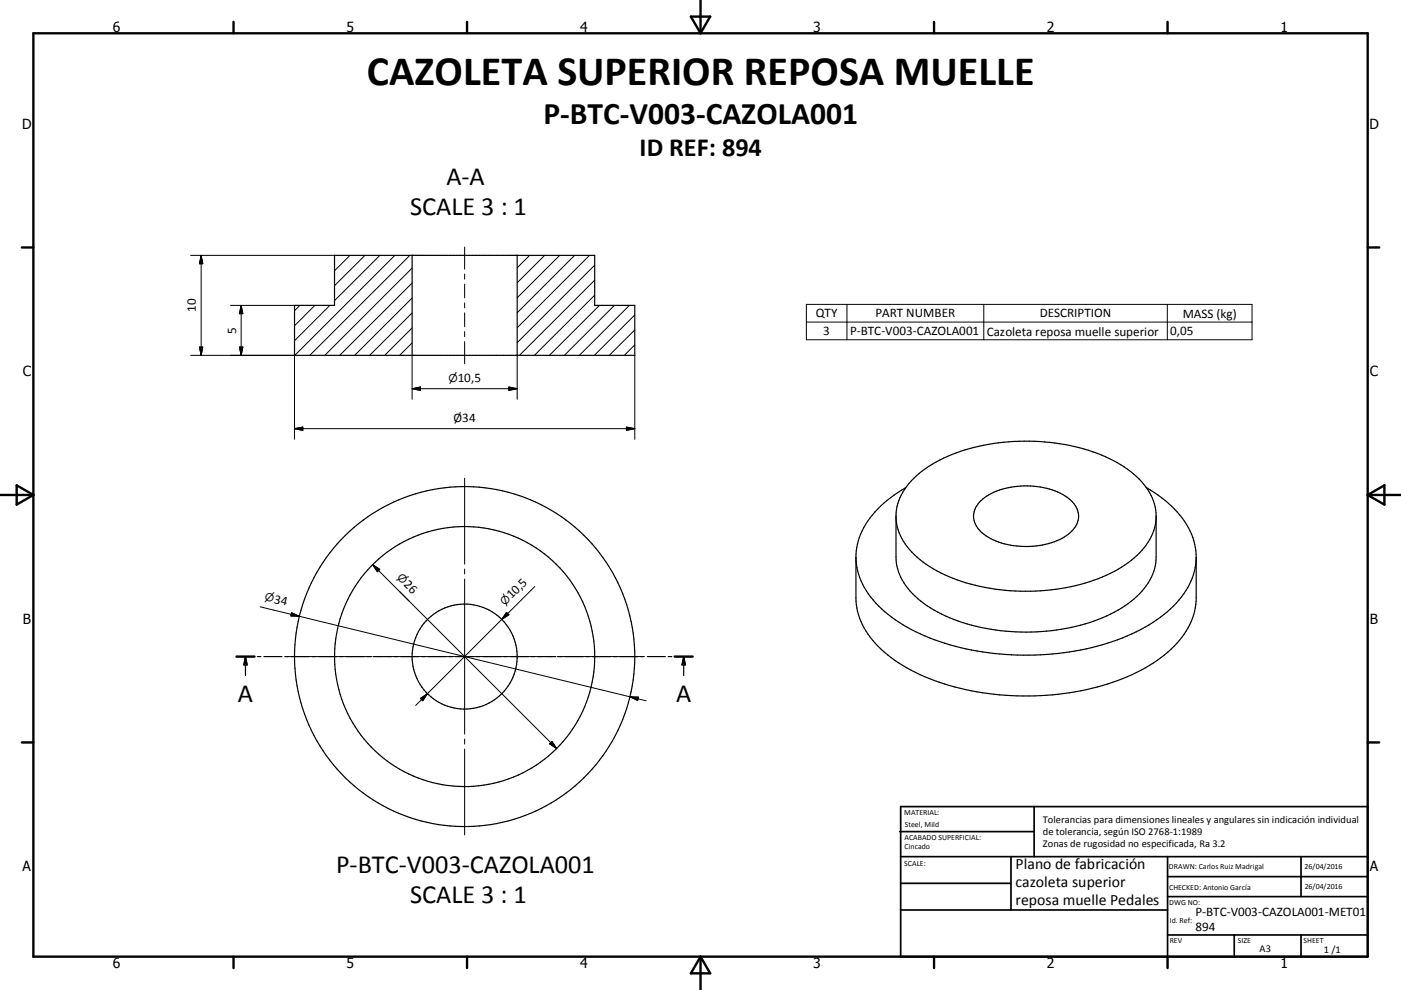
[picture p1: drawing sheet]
<svg xmlns="http://www.w3.org/2000/svg" width="420mm" height="297mm" viewBox="0 0 420 297" stroke-linecap="round" stroke-linejoin="round" font-family="sans-serif">
<g fill="none" stroke="#000" stroke-width=".36">
<path d="M100.3 76.6h78v15h12v15h-102v-15h12zM123.6 76.6v30M155.1 76.6v30M268.6 155.4a17.9 17.9 0 0 0 8.1 13.2 51.9 51.9 0 0 0 29.2 8.8 54.8 54.8 0 0 0 31.4-7.9 19 19 0 0 0 9.3-13.8M271.6 146.3a30.2 30.2 0 0 0-14 14.9 19 19 0 0 0 5 19.7 49.3 49.3 0 0 0 23.8 13 82.8 82.8 0 0 0 52.9-3.7 34.6 34.6 0 0 0 17.3-14.9 18.6 18.6 0 0 0-3.6-21.7 37.8 37.8 0 0 0-9.3-7.3M273.9 143.5a43.7 43.7 0 0 1 24-10.4 61.3 61.3 0 0 1 35.9 5.1 23 23 0 0 1 12.3 13l.5 2.7v13.2a17.2 17.2 0 0 1-7.4 13.2 50.3 50.3 0 0 1-28.5 9.3 56 56 0 0 1-32.7-7.9 19 19 0 0 1-9.3-13.7l-.1-13.5a16 16 0 0 1 5.3-11zM294.1 150.2a21.9 21.9 0 0 1 17.8-4.1 14.7 14.7 0 0 1 10.8 6.1 6.4 6.4 0 0 1-3 8.5 23.7 23.7 0 0 1-24.7-.4 6.2 6.2 0 0 1-.9-10.1zM256.6 167.1v12.3a22.3 22.3 0 0 0 9.6 17.1 62.8 62.8 0 0 0 31.8 11.8 78.2 78.2 0 0 0 45.4-7.9 30.4 30.4 0 0 0 14.1-15l.7-2 .4-3v-13.3M70.9 197h5.4M73.6 197v5.7M73.6 197l.5 2.5h-1zM77.2 197h1"/>
<path d="M79.1 197h5.4M85.4 197h1M87.3 197h5.4M93.6 197h1M95.5 197h5.4M101.8 197h1.1M103.7 197h5.5M110 197h1.1M111.9 197h5.5M118.2 197h1.1M120.2 197h5.4M126.4 197h1.1"/>
<path d="M128.4 197h5.4M134.7 197h1M136.6 197h5.4M142.9 197h1M144.8 197h5.4M151.1 197h1M153 197h5.4M159.3 197h1M161.2 197h5.4M167.5 197h1M169.4 197h5.4M175.7 197h1"/>
<path d="M177.6 197h5.4M183.9 197h1.1M185.8 197h5.5M192.1 197h1.1M194 197h5.5M200.3 197h1.1M202.3 197h5.4M205 197l.5 2.5h-1zM205 197v5.7"/>
<circle cx="139.3" cy="197" r="39"/>
<circle cx="139.3" cy="197" r="15.8"/>
<circle cx="139.3" cy="197" r="51"/>
</g>
<g fill="none" stroke="#000" stroke-width=".71">
<path d="M10 10h400v277h-400zM70 6.6v3.4M140 6.6v3.4M207.1 5h5.8l-2.9 5zM210 0v10M280 6.6v3.4M350 6.6v3.4M6.6 74.2h3.4M410 74.2h3.5M0 148.5h10M5 145.6l5 2.9-5 2.9zM410 148.5h10.1"/>
<path d="M410 148.5l5.1-2.9v5.8zM70.9 197h5.4M202.3 197h5.4M6.6 222.7h3.4M410 222.7h3.5M70 287v3.4M140 287v3.4M210 287v10M210 287l2.9 5h-5.8zM280 287v3.4M350 287v3.4"/>
</g>
<g fill="none" stroke="#000" stroke-width=".51">
<path d="M269.7 249.5h40.3M270 242h140v45h-140zM270 257h140M303.1 257v16M310 242v15M350 257v30M390.1 257v12M270 265h33.1M270 273h80M350 269h60M350 263h60M350 280.5h60"/>
<path d="M370 280.5v6.5M390.1 280.5v6.5"/>
</g>
<path d="M73.6 197l.5 2.5h-1zM205 197l.5 2.5h-1z" fill="#000" stroke="#000" stroke-width=".36"/>
<g fill="none" stroke="#000" stroke-width=".3">
<path d="M57.1 76.6h43.2M60.3 76.6v30M60.3 76.6l.5 2.5h-1zM100.4 76.6l-.1 .1M104.9 76.6l-4.6 4.6M109.4 76.6l-9.1 9.1M113.9 76.6l-13.6 13.6M118.4 76.6l-30 30M122.9 76.6l-30 30M139.3 74.1v6.7M158.8 76.6l-3.7 3.7M163.3 76.6l-8.2 8.2"/>
<path d="M167.8 76.6l-12.7 12.7M172.3 76.6l-17.2 17.2M176.7 76.6l-21.6 21.7M178.3 79.6l-23.2 23.2M69.1 91.6h19.2M72.3 91.6v15M72.3 91.6l.5 2.5h-1zM89.9 91.6l-1.6 1.6M94.4 91.6l-6.1 6.1M98.9 91.6l-10.6 10.6M123.6 98.4l-8.3 8.2M123.6 93.9l-12.8 12.7"/>
<path d="M123.6 89.4l-17.3 17.2M123.6 84.9l-21.8 21.7M123.6 80.4l-26.2 26.2M139.3 82.2v1.5M139.3 85.2v4.2M139.3 90.9v1.5M139.3 93.9v4.1M139.3 99.5v1.5M178.3 88.6l-18.1 18M178.3 84.1l-22.6 22.5M179.7 91.6l-15 15M184.2 91.6l-15 15"/>
<path d="M188.7 91.6l-15 15M190.3 99l-7.6 7.6M190.3 94.5l-12.1 12.1M241.8 91.3h133.6v10.6h-133.6zM241.8 96.6h133.6M253.9 91.3v10.6M294.9 91.3v10.6M350 91.3v10.6M57.1 106.6h31.2v25.2M59.8 104.1h1l-.5 2.5zM71.8 104.1h1l-.5 2.5zM123.6 102.9l-3.8 3.7"/>
<path d="M123.6 116.6h31.5M123.6 116.6l2.4-.5v1zM123.6 106.6v13.2M139.3 102.5v6.6M152.6 116.1l2.5 .5-2.5 .5zM155.1 106.6v13.2M190.3 103.5l-3.1 3.1M190.3 106.6v25.2M88.3 128.6h102M88.3 128.6l2.5-.5v1zM187.8 128.1l2.5 .5-2.5 .5zM139.3 143.5v25.7"/>
<path d="M111.7 169.4l55.2 55.2M111.7 169.4l2.2 1.4-.8 .7zM119.7 177.4l3 3M139.3 170.7v1.5M139.3 173.7v46.5M160.3 176l-9.9 9.8M78 182l11.7 2.9M85.8 197h25.7M87.4 183.8l2.3 1.1-2.5-.1zM89.7 184.9l99.2 24.2M113 197h1.6M116.1 197h46.4"/>
<path d="M150.4 185.8l-22.2 22.3M151.9 183.7l.7 .7-2.2 1.4zM164 197h1.5M167 197h25.8M126 209.5l2.2-1.4-1.4 2.1zM128.2 208.1l-3.6 3.5M188.9 209.1l4.8 1.1M188.9 209.1l2.5 .1-.2 .9zM139.3 221.7v1.5M139.3 224.7v25.8M165.5 222.4l1.4 2.2-2.1-1.5z"/>
</g>
<g fill="#000" stroke="#000" stroke-width=".3">
<path d="M60.3 76.6l.5 2.5h-1zM72.3 91.6l.5 2.5h-1zM59.8 104.1h1l-.5 2.5zM71.8 104.1h1l-.5 2.5zM123.6 116.6l2.4-.5v1zM152.6 116.1l2.5 .5-2.5 .5zM88.3 128.6l2.5-.5v1zM187.8 128.1l2.5 .5-2.5 .5zM111.7 169.4l2.2 1.4-.8 .7zM87.4 183.8l2.3 1.1-2.5-.1zM151.9 183.7l.7 .7-2.2 1.4zM126 209.5l2.2-1.4-1.4 2.1z"/>
<path d="M188.9 209.1l2.5 .1-.2 .9zM165.5 222.4l1.4 2.2-2.1-1.5z"/>
</g>
<text font-size="12.6" x="110" y="25.5">CAZOLETA SUPERIOR REPOSA MUELLE</text>
<text font-size="9.4" x="162.9" y="37.3">P-BTC-V003-CAZOLA001</text>
<g font-size="7.9">
<text x="191.8" y="46.7">ID REF: 894</text>
<text x="133.9" y="55.5">A-A</text>
<text x="122.9" y="64.5">SCALE 3 : 1</text>
<text x="71.3" y="210.5">A</text>
<text x="202.7" y="210.5">A</text>
<text x="100.8" y="261.9">P-BTC-V003-CAZOLA001</text>
<text x="122.9" y="270.9">SCALE 3 : 1</text>
</g>
<g font-size="4.7">
<text x="304.5" y="260.9">Plano de fabricación</text>
<text x="304.5" y="266.2">cazoleta superior</text>
<text x="304.5" y="271.6">reposa muelle Pedales</text>
</g>
<g font-size="4.2">
<text x="33.9" y="9.6">6</text>
<text x="103.9" y="9.6">5</text>
<text x="173.9" y="9.6">4</text>
<text x="243.8" y="9.6">3</text>
<text x="313.9" y="9.6">2</text>
<text x="383.9" y="9.6">1</text>
<text x="6.7" y="38.7">D</text>
<text x="410.5" y="38.7">D</text>
<text x="6.9" y="112.9">C</text>
<text x="410.7" y="112.9">C</text>
<text x="6.9" y="187.1">B</text>
<text x="410.7" y="187.1">B</text>
<text x="6.8" y="261.4">A</text>
<text x="410.7" y="261.4">A</text>
<text x="33.9" y="290.4">6</text>
<text x="103.9" y="290.4">5</text>
<text x="173.9" y="290.4">4</text>
<text x="243.8" y="290.4">3</text>
<text x="313.9" y="290.4">2</text>
<text x="383.9" y="290.4">1</text>
</g>
<g font-size="3.9">
<text x="58.8" y="93.6" transform="rotate(-90 58.8 93.6)">10</text>
<text x="244.6" y="95.2">QTY</text>
<text x="262.5" y="95.2">PART NUMBER</text>
<text x="311.7" y="95.2">DESCRIPTION</text>
<text x="354.6" y="95.3">MASS (kg)</text>
<text x="70.8" y="100.2" transform="rotate(-90 70.8 100.2)">5</text>
<text x="246.8" y="100.6">3</text>
<text x="254.8" y="100.6">P-BTC-V003-CAZOLA001</text>
<text x="295.8" y="100.7">Cazoleta reposa muelle superior</text>
<text x="350.9" y="100.6">0,05</text>
<text x="137.2" y="114.5">10,5</text>
<text x="136" y="126.7">Ø34</text>
<text x="120.9" y="175.5" transform="rotate(45 120.9 175.5)">26</text>
<text x="153.3" y="179.8" transform="rotate(-45 153.3 179.8)">10,5</text>
<text x="82" y="180.8" transform="rotate(14 82 180.8)">34</text>
<text x="358.4" y="274.9">P-BTC-V003-CAZOLA001-MET01</text>
<text x="358.4" y="279.4">894</text>
</g>
<g font-size="3.3">
<text x="134.5" y="114.5">⌀</text>
<text x="118.9" y="173.5" transform="rotate(45 118.9 173.5)">⌀</text>
<text x="79.2" y="180.1" transform="rotate(14 79.2 180.1)">⌀</text>
<text x="151.4" y="181.9" transform="rotate(-45 151.4 181.9)">⌀</text>
</g>
<g font-size="3.1">
<text x="312.7" y="246.8">Tolerancias para dimensiones lineales y angulares sin indicación individual</text>
<text x="312.7" y="250.4">de tolerancia, según ISO 2768-1:1989</text>
<text x="312.7" y="254">Zonas de rugosidad no especificada, Ra 3.2</text>
<text x="377.6" y="285.6">A3</text>
<text x="396.9" y="285.9">1 /1</text>
</g>
<g font-size="2.4">
<text x="271.1" y="244.4">MATERIAL:</text>
<text x="271.2" y="252">ACABADO SUPERFICIAL:</text>
<text x="271.3" y="248">Steel, Mild</text>
<text x="271.2" y="254.7">Cincado</text>
<text x="271.1" y="259.7">SCALE:</text>
<text x="350.4" y="260.8">DRAWN: Carlos Ruiz Madrigal</text>
<text x="391.1" y="260.6">26/04/2016</text>
<text x="350.5" y="267">CHECKED: Antonio García</text>
<text x="391.2" y="266.7">26/04/2016</text>
<text x="350.5" y="271.4">DWG NO:</text>
<text x="350.7" y="276.9">Id. Ref:</text>
<text x="350.7" y="282.8">REV</text>
<text x="371.1" y="282.9">SIZE</text>
<text x="390.8" y="283">SHEET</text>
</g>
</svg>
